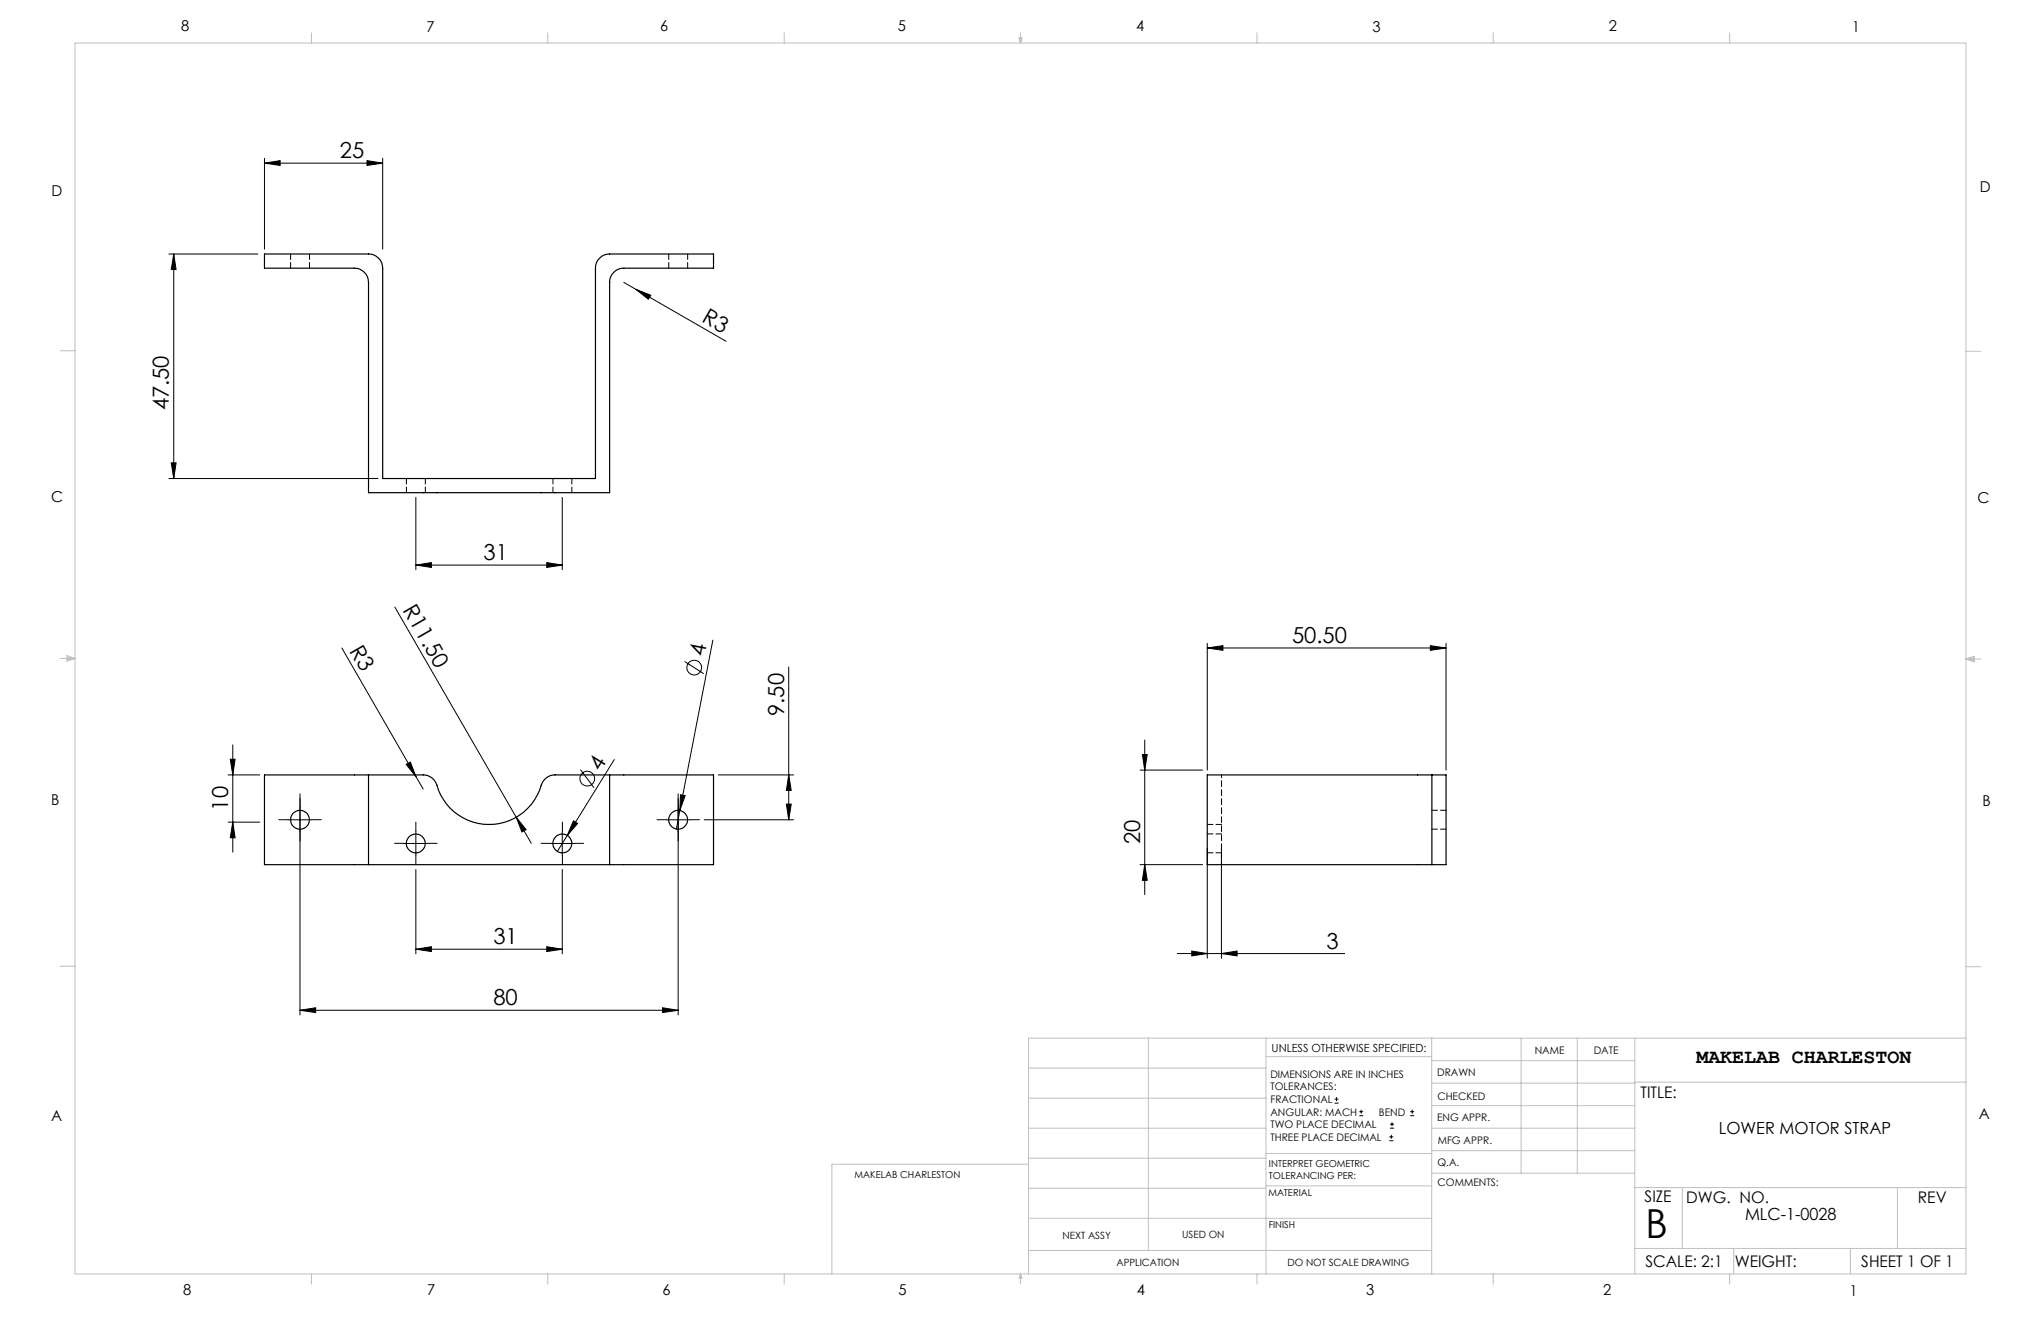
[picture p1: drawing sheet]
<svg xmlns="http://www.w3.org/2000/svg" width="432mm" height="279mm" viewBox="0 0 432 279" stroke-linecap="round" stroke-linejoin="round" font-family="sans-serif">
<g fill="none" stroke="#000" stroke-width=".21">
<path d="M56 34.5l3.3-.5v1zM56 33.5v19.2M56 34.5h25M77.6 34l3.4 .5-3.4 .5zM81 33.5v19.2M35.7 53.7h18.8M36.8 53.7v47.5M36.8 53.7l.5 3.3h-1.1zM132 59.7l21.6 12.5M134.5 61.2l3.2 1.2-.5 .9zM36.2 97.9h1.1l-.5 3.3zM35.7 101.2h44.3"/>
<path d="M88 119.5l3.3-.5v1zM88 105.2v15.3M88 119.5h31M115.7 119l3.3 .5-3.3 .5zM119 105.2v15.3M72.3 137.1l15.7 27.2M83.5 128.4l28.9 50M144.9 139.9l4 2.6M150.8 135.4l-7 36M255.4 137.1l3.3-.5v.9zM255.4 136.1v26.8M255.4 137.1h50.5"/>
<path d="M302.6 136.6l3.3 .5-3.3 .4zM305.9 136.1v26.8M49.2 157.6v22.6M166.9 141.1v32.3M241.7 159.6h1l-.5 3.3zM242.2 156.5v32.7M48.3 173.9h6.7M48.3 163.9h6.7M48.7 160.6h1l-.5 3.3zM49.2 173.9l.5 3.3h-1zM61 173.4h5M63.5 167.9v46.8"/>
<path d="M85.5 178.4h5M85.9 161.7l.9-.5 1.2 3.1zM88 175.9v5M88 164.3l1.5 2.6M109.2 172.9l2.1 2.6-.9 .5zM116.5 178.4h5M119 175.9v5M120 176.7l-2.1 3.4M121.3 173.6l.9 .6-2.2 2.5zM122.8 162.8l2.9 3.8M130 160.7l-10 16M141 173.4h5"/>
<path d="M143.5 167.9v46.8M143.8 171.4l-.7 4M144 168.1l1 .2-1.2 3.1zM149 173.4h18.9M152 163.9h15.9M166.4 170.1h1l-.5 3.3zM166.9 163.9l.5 3.3h-1zM241.2 162.9h13.2M255.4 179.4v23.3M258.4 179.4v23.3M88 183.9v17.9M119 183.9v17.9"/>
<path d="M241.2 182.9h13.2M242.2 182.9l.5 3.3h-1zM63.5 213.7l3.3-.6v1.1zM63.5 213.7h80M88 200.8l3.3-.6v1.1zM88 200.8h31M115.7 200.2l3.3 .6-3.3 .5zM140.2 213.1l3.3 .6-3.3 .5zM249.1 201.7h35.4M252.1 201.2l3.3 .5-3.3 .5zM258.4 201.7l3.3-.5v1zM282.3 233.3h.9"/>
<path d="M282.3 232.5h.9M282.8 232.1v.8M287.6 236h.8M287.6 235.1h.8M288 234.7v.8M294.1 238.6h.8M294.1 237.8h.8M294.5 237.4v.8M298.3 236h.9M298.3 235.1h.9M298.8 234.7v.8M293.9 241.3h.9"/>
<path d="M293.9 240.5h.9M294.4 240v.8"/>
<circle cx="146.9" cy="141.2" r="1.56"/>
<circle cx="124.2" cy="164.7" r="1.56"/>
</g>
<g fill="none" stroke="#000" stroke-width=".21" stroke-dasharray="15.2 1.3 1.3 1.3">
<path d="M61 173.4h-2M63.5 170.9v-2M63.5 175.9v2M66 173.4h2M85.5 178.4h-2M88 175.9v-2M90.5 178.4h2M116.5 178.4h-2M119 175.9v-2M121.5 178.4h2M141 173.4h-2M143.5 170.9v-2"/>
<path d="M143.5 175.9v2M146 173.4h2M88 180.9v2M119 180.9v2"/>
</g>
<g fill="none" stroke="#c0c0c0" stroke-width=".21">
<path d="M15.9 9.1h400v260.4h-400zM65.9 6.9v2.2M115.9 6.9v2.2M165.9 6.9v2.2M215.6 8h.6l-.3 1.1zM215.7 8l.2 1.1M215.9 6.9v2.2M216 8l-.1 1.1M265.9 6.9v2.2M315.9 6.9v2.2M365.9 6.9v2.2M12.7 74.2h3.2"/>
<path d="M415.9 74.3h3.2M12.7 139.3h3.2M14.2 139.1l1.7 .2M14.2 138.7l1.7 .6-1.7 .5zM15.9 139.3l-1.7 .3M415.9 139.4h3.2M415.9 139.4l1.8-.6v1.2zM415.9 139.4l1.8 .3M417.7 139.2l-1.8 .2M12.7 204.4h3.2M243 219.6v44.9M267.8 219.6v49.9"/>
<path d="M302.9 219.6v49.9M321.8 219.6v28.5M333.7 219.6v28.5M345.9 219.6v49.9M415.9 204.5h3.2M415.9 219.6h-198.3v49.9M217.6 238.6h50.2M217.6 232.3h50.2M217.6 225.9h50.2M267.8 223.5h35.1M302.9 233.9h43M302.9 229.1h43"/>
<path d="M302.9 224.3h43M302.9 238.6h43M345.9 228.9h70M217.6 257.7h85.3M217.6 251.3h50.2M217.6 245h50.2M217.6 246.2h-41.6v23.3M267.8 250.8h35.1M267.8 244h35.1M302.9 248.1h43M302.9 243.4h43M345.9 251.2h70"/>
<path d="M355.9 251.2v12.9M401.4 251.2v12.9M65.9 269.5v2.1M115.9 269.5v2.1M165.9 269.5v2.1M215.9 269.5v2.1M215.9 269.5l.3 .8h-.6zM217.6 264.5h85.3M265.9 269.5v2.1M315.9 269.5v2.1M345.9 264.1h70M365.9 269.5v2.1"/>
<path d="M366.8 264.1v5.4M391.5 264.1v5.4"/>
</g>
<g fill="#000">
<path d="M134.5 61.2l3.2 1.2-.5 .9zM85.9 161.7l.9-.5 1.2 3.1zM109.2 172.9l2.1 2.6-.9 .5zM121.3 173.6l.9 .6-2.2 2.5zM144 168.1l1 .2-1.2 3.1z"/>
<path d="M56 34.5l3.3-.5v1zM77.6 34l3.4 .5-3.4 .5zM88 119.5l3.3-.5v1zM115.7 119l3.3 .5-3.3 .5z"/>
<path d="M255.4 137.1l3.3-.5v.9zM302.6 136.6l3.3 .5-3.3 .4z"/>
<path d="M49.2 173.9l.5 3.3h-1zM48.7 160.6h1l-.5 3.3z"/>
<path d="M166.9 163.9l.5 3.3h-1zM166.4 170.1h1l-.5 3.3zM241.7 159.6h1l-.5 3.3zM242.2 182.9l.5 3.3h-1zM36.8 53.7l.5 3.3h-1.1zM36.2 97.9h1.1l-.5 3.3z"/>
<path d="M63.5 213.7l3.3-.6v1.1zM140.2 213.1l3.3 .6-3.3 .5z"/>
<path d="M115.7 200.2l3.3 .6-3.3 .5zM88 200.8l3.3-.6v1.1z"/>
<path d="M258.4 201.7l3.3-.5v1zM252.1 201.2l3.3 .5-3.3 .5z"/>
</g>
<g fill="none" stroke="#000" stroke-width=".25">
<path d="M56 53.7h22a3 3 0 0 1 3 3v44.5h45v-44.5a3 3 0 0 1 3-3h22v3h-19a3 3 0 0 0-3 3v44.5h-51v-44.5a3 3 0 0 0-3-3h-19zM78 163.9h11.5a3 3 0 0 1 2.9 2.2 11.5 11.5 0 0 0 11.3 8.3 11.5 11.5 0 0 0 11-8.8l.9-1.1a2.77 2.77 0 0 1 1.8-.6h11.6M78 163.9h-22v19h22M78 163.9v19M129 163.9h22v19h-22M129 163.9v19M302.9 163.9h-47.5v19h47.5M302.9 163.9h3v19h-3M302.9 163.9v19M78 182.9h51"/>
<circle cx="63.5" cy="173.4" r="2.01"/>
<circle cx="88" cy="178.4" r="1.99"/>
<circle cx="119" cy="178.4" r="1.98"/>
<circle cx="143.5" cy="173.4" r="2.01"/>
</g>
<path d="M258.4 182.9v-19" fill="none" stroke="#000" stroke-width=".21" stroke-dasharray="1.3 .6" stroke-dashoffset=".7"/>
<g fill="none" stroke="#000" stroke-width=".21" stroke-dasharray="1.3 .6" stroke-dashoffset=".1">
<path d="M61.5 53.7v3M65.5 56.7v-3M141.5 53.7v3M145.5 56.7v-3M86 101.2v3M90 104.2v-3M117 101.2v3M121 104.2v-3M255.4 174.4h3M258.4 176.4h-3M302.9 175.4h3M305.9 171.4h-3"/>
<path d="M255.4 180.4h3"/>
</g>
<text font-size="8.5" x="348.1" y="261.8">B</text>
<g font-size="4.7">
<text x="71.9" y="33.5">25</text>
<text x="148.3" y="68" transform="rotate(30 148.3 68)">R3</text>
<text x="35.7" y="86.8" transform="rotate(-90 35.7 86.8)">47.50</text>
<text x="102.3" y="118.5">31</text>
<text x="85.1" y="129" transform="rotate(60 85.1 129)">R11.50</text>
<text x="73.8" y="137.7" transform="rotate(60 73.8 137.7)">R3</text>
<text x="273.3" y="136">50.50</text>
<text x="149.1" y="139" transform="rotate(-79 149.1 139)">4</text>
<text x="165.9" y="151.4" transform="rotate(-90 165.9 151.4)">9.50</text>
<text x="127.1" y="163.4" transform="rotate(-58 127.1 163.4)">4</text>
<text x="48.2" y="171.5" transform="rotate(-90 48.2 171.5)">10</text>
<text x="241.2" y="178.6" transform="rotate(-90 241.2 178.6)">20</text>
<text x="104.4" y="199.7">31</text>
<text x="280.6" y="200.6">3</text>
<text x="104.4" y="212.6">80</text>
</g>
<text font-size="4.2" x="358.9" y="224.9">MAKELAB CHARLESTON</text>
<g font-size="3.5">
<text x="363.6" y="239.9">LOWER MOTOR STRAP</text>
<text x="369.2" y="258.1">MLC-1-0028</text>
</g>
<g font-size="3.4">
<text x="347.1" y="232.3">TITLE:</text>
<text x="347.9" y="254.3">SIZE</text>
<text x="356.7" y="254.4">DWG. NO.</text>
<text x="405.7" y="254.5">REV</text>
<text x="348.1" y="267.9">SCALE: 2:1</text>
<text x="367" y="268">WEIGHT:</text>
<text x="393.8" y="267.9">SHEET 1 OF 1</text>
</g>
<g font-size="3.2">
<text x="38.3" y="6.7">8</text>
<text x="90.2" y="6.7">7</text>
<text x="139.7" y="6.5">6</text>
<text x="190" y="6.5">5</text>
<text x="240.4" y="6.5">4</text>
<text x="290.4" y="6.7">3</text>
<text x="340.4" y="6.5">2</text>
<text x="391.9" y="6.7">1</text>
<text x="10.9" y="41.6">D</text>
<text x="418.9" y="40.7">D</text>
<text x="10.9" y="106.3">C</text>
<text x="418.4" y="106.4">C</text>
<text x="10.8" y="170.2">B</text>
<text x="419.4" y="170.6">B</text>
<text x="10.8" y="237.2">A</text>
<text x="418.6" y="236.8">A</text>
<text x="38.8" y="273.8">8</text>
<text x="90.4" y="273.8">7</text>
<text x="140.2" y="273.8">6</text>
<text x="190.1" y="273.9">5</text>
<text x="240.5" y="273.8">4</text>
<text x="289" y="273.9">3</text>
<text x="339.1" y="273.8">2</text>
<text x="391.4" y="274.1">1</text>
</g>
<text font-size="2.4" x="269" y="222.4">UNLESS OTHERWISE SPECIFIED:</text>
<g font-size="2.2">
<text x="268.8" y="228">DIMENSIONS ARE IN INCHES</text>
<text x="304.1" y="227.7">DRAWN</text>
<text x="324.7" y="222.9">NAME</text>
<text x="337.2" y="222.9">DATE</text>
<text x="268.8" y="230.6">TOLERANCES:</text>
<text x="268.8" y="233.3">FRACTIONAL</text>
<text x="304.1" y="232.6">CHECKED</text>
<text x="268.8" y="236">ANGULAR: MACH</text>
<text x="268.8" y="238.6">TWO PLACE DECIMAL</text>
<text x="291.7" y="236">BEND</text>
<text x="304" y="237.2">ENG APPR.</text>
<text x="268.8" y="241.3">THREE PLACE DECIMAL</text>
<text x="304.2" y="241.9">MFG APPR.</text>
<text x="304.1" y="246.7">Q.A.</text>
<text x="304.1" y="250.9">COMMENTS:</text>
</g>
<g font-size="2.1">
<text x="224.8" y="262">NEXT ASSY</text>
<text x="250.1" y="261.9">USED ON</text>
<text x="236.2" y="267.8">APPLICATION</text>
<text x="272.4" y="267.8">DO NOT SCALE DRAWING</text>
</g>
<g font-size="2">
<text x="180.8" y="249.2">MAKELAB CHARLESTON</text>
<text x="268.5" y="246.8">INTERPRET GEOMETRIC</text>
<text x="268.5" y="249.4">TOLERANCING PER:</text>
<text x="268.3" y="252.9">MATERIAL</text>
<text x="268.4" y="259.7">FINISH</text>
</g>
</svg>
